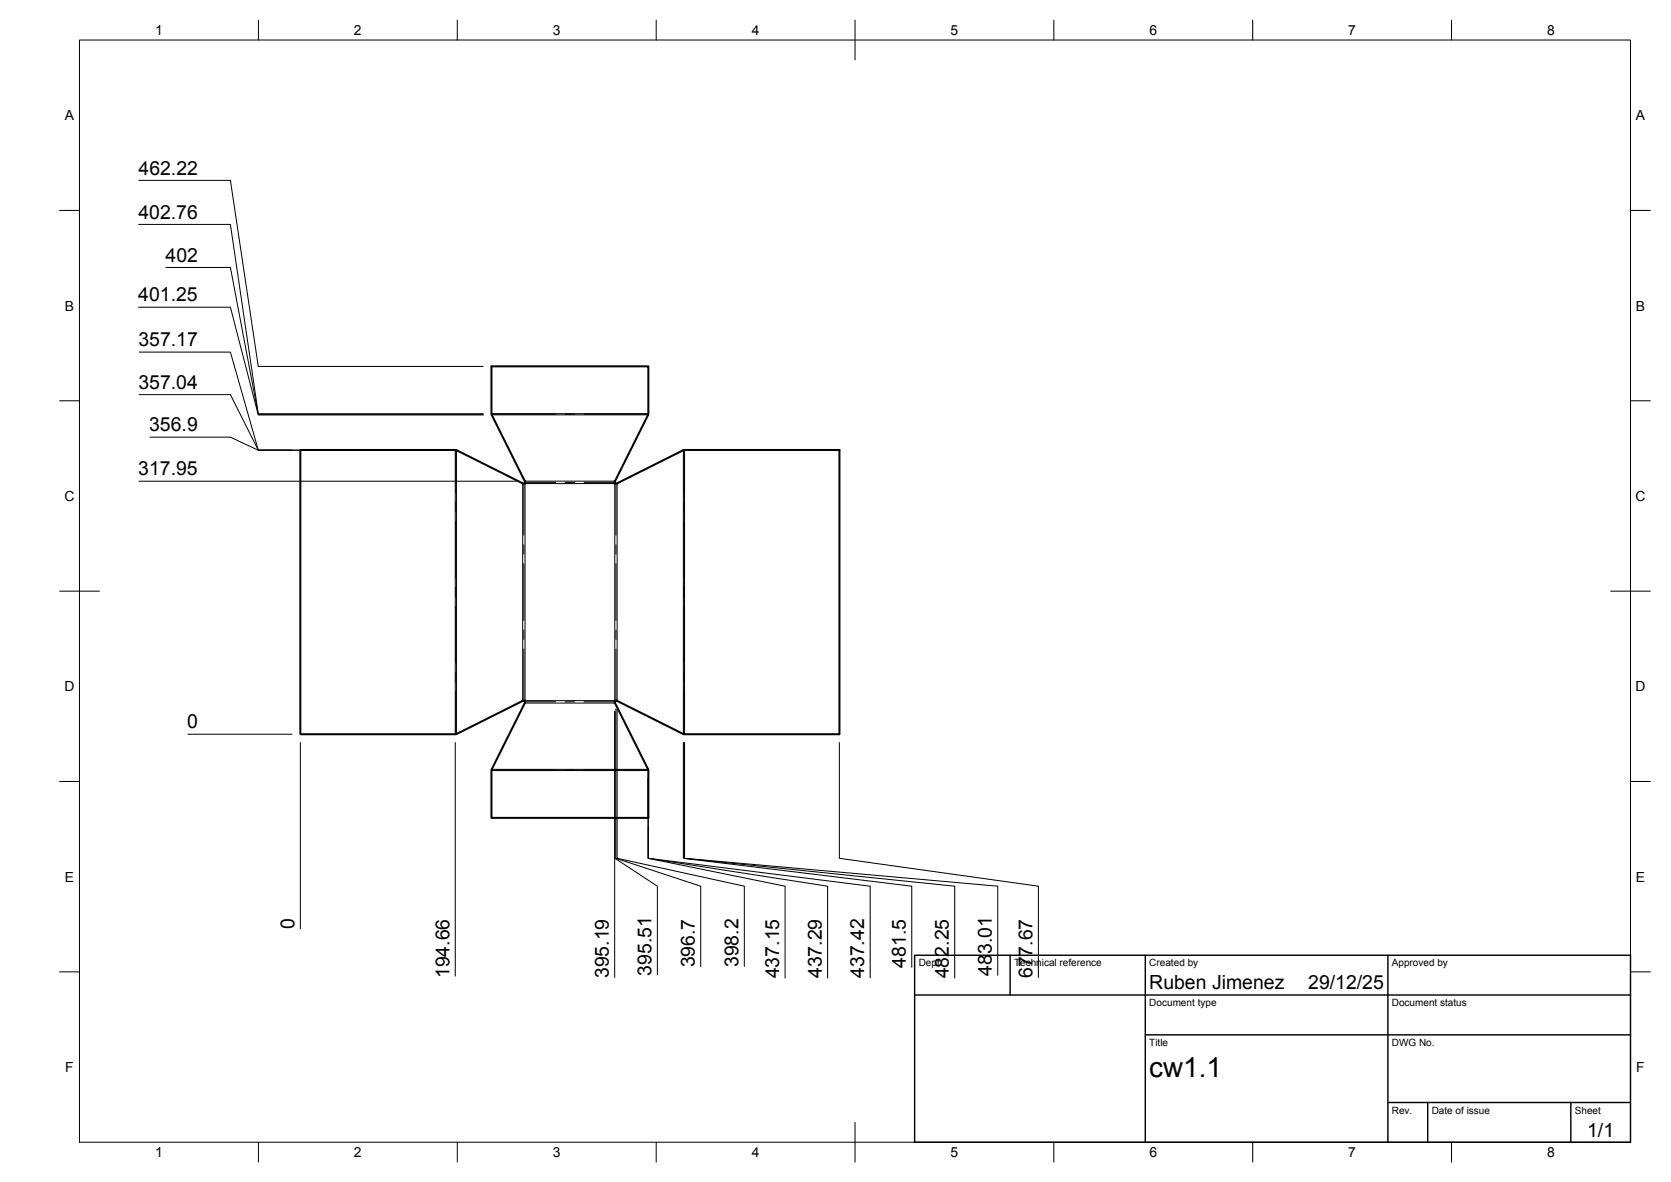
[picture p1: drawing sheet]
<svg xmlns="http://www.w3.org/2000/svg" width="420mm" height="297mm" viewBox="0 0 420 297" stroke-linecap="round" stroke-linejoin="round" font-family="sans-serif">
<!-- layer: Visible -->
<path d="M75.5 113.1h39.3l16.6 8.4h.6v-.6l-8.4-16.6v-12.2h39.4v12.2l-8.4 16.6v.6h.6l16.6-8.4h39.3v71.4h-39.3l-16.6-8.4h-.6v.6l8.4 16.6v12.2h-39.4v-12.2l8.4-16.6v-.6h-.6l-16.6 8.4h-39.3z" fill="none" stroke="#000" stroke-width=".51"/>
<!-- layer: Bend Center -->
<g fill="none" stroke="#000" stroke-width=".25">
<path d="M114.6 113.1v10.7M123.6 104.1h16.1M142.1 104.1h2.4M146.9 104.1h16.1M172 113.1v10.7M114.6 126.2v2.4M114.6 130.9v14.3M131.7 121.5v13M131.7 136.9v2.4M132 121.2h7.7M142.1 121.2h2.4M146.9 121.2h7.7"/>
<path d="M154.9 121.5v13M154.9 136.9v2.4M172 126.2v2.4M172 130.9v14.3M114.6 147.6v2.4M114.6 152.4v14.3M131.7 141.7v14.2M131.7 158.3v2.4M154.9 141.7v14.2M154.9 158.3v2.4M172 147.6v2.4M172 152.4v14.3"/>
<path d="M114.6 169v2.4M114.6 173.8v10.7M131.7 163.1v13M132 176.4h7.7M142.1 176.4h2.4M146.9 176.4h7.7M154.9 163.1v13M172 169v2.4M172 173.8v10.7M123.6 193.5h16.1M142.1 193.5h2.4M146.9 193.5h16.1"/>
</g>
<!-- layer: Visible Narrow -->
<g fill="none" stroke="#000" stroke-width=".25">
<path d="M114.5 113.1v71.4M114.8 113.1v71.4M123.6 104h39.4M123.6 104.3h39.4M171.8 113.1v71.4M172.1 113.1v71.4M131.4 121.5v54.6M132 121.5h22.6v54.6h-22.6zM132 120.9h22.6M155.2 121.5v54.6M132 176.7h22.6M123.6 193.6h39.4"/>
<path d="M123.6 193.3h39.4"/>
</g>
<!-- layer: BORDER -->
<g fill="none" stroke="#000" stroke-width=".25">
<path d="M20 10.1h390v276.9h-390zM65 5.1v5M115 5.1v5M165 5.1v5M215 5.1v10M265 5.1v5M315 5.1v5M365 5.1v5M15 52.9h5M410 52.9h5M15 100.7h5M410 100.7h5"/>
<path d="M15 148.6h10M405 148.6h10M15 196.4h5M410 196.4h5M15 244.2h5M410 244.2h5M65 287v5M115 287v5M165 287v5M215 282.1v9.9M265 287v5M315 287v5"/>
<path d="M365 287v5"/>
</g>
<!-- layer: TITLEBLOCK -->
<path d="M230 240.1h180v46.9h-180zM230 250h180M254 240.1v9.9M288 240.1v46.9M349 240.1v46.9M288 260.1h122M349 277.1h61M359 277.1v9.9M395 277.1v9.9" fill="none" stroke="#000" stroke-width=".36"/>
<!-- layer: FD_Dimensions -->
<g fill="none" stroke="#000" stroke-width=".25">
<path d="M34.9 56.4h23l7 47.6h56.6M34.9 45.3h23l7 46.8h56.6M34.8 77.2h23.1l7 27.1h56.6M41.7 67.2h16.2l7 36.9h56.6M35 88.5h22.9l7 24.6h8.5M35 99.2h22.9l7 13.9h47.6M37.7 109.9h20.2l7 3.2h47.8M35 120.9h94.9M154.6 178.8v66.8M154.6 178.8v36.9l10.7 7v22.2M154.9 178.2v37.5l21.3 7v20.2M155.2 178.2v37.5l32 7v20.2"/>
<path d="M47.2 184.5h26.2M75.5 186.6v46.8M114.5 186.6v58.7M163 195.4v20.3l34.4 7v23.1M163 195.6v20.1l45.1 7v23.1M171.8 186.6v29.1l57.5 7v20.4M172 186.6v29.1l68.1 7v23.1M172.1 186.6v29.1l78.8 7v22.4M211.1 186.6v29.1l50 7v22.9M163 207.6v8.1l55.8 7v23"/>
</g>
<text font-size="7" x="289" y="270.6">cw1.1</text>
<g font-size="4.9">
<text x="34.8" y="43.9">462.22</text>
<text x="34.8" y="54.9">402.76</text>
<text x="41.6" y="65.8">402</text>
<text x="34.8" y="75.7">401.25</text>
<text x="34.8" y="87">357.17</text>
<text x="34.8" y="97.7">357.04</text>
<text x="37.5" y="108.4">356.9</text>
<text x="34.8" y="119.5">317.95</text>
<text x="47.1" y="183.1">0</text>
<text x="74.1" y="233.6" transform="rotate(-90 74.1 233.6)">0</text>
<text x="113" y="245.8" transform="rotate(-90 113 245.8)">194.66</text>
<text x="153.1" y="245.8" transform="rotate(-90 153.1 245.8)">395.19</text>
<text x="163.8" y="245.2" transform="rotate(-90 163.8 245.2)">395.51</text>
<text x="174.7" y="243.1" transform="rotate(-90 174.7 243.1)">396.7</text>
<text x="185.7" y="243.1" transform="rotate(-90 185.7 243.1)">398.2</text>
<text x="195.9" y="245.9" transform="rotate(-90 195.9 245.9)">437.15</text>
<text x="206.6" y="245.8" transform="rotate(-90 206.6 245.8)">437.29</text>
<text x="217.3" y="245.8" transform="rotate(-90 217.3 245.8)">437.42</text>
<text x="227.8" y="243.1" transform="rotate(-90 227.8 243.1)">481.5</text>
<text x="238.6" y="245.9" transform="rotate(-90 238.6 245.9)">482.25</text>
<text x="249.4" y="245.2" transform="rotate(-90 249.4 245.2)">483.01</text>
<text x="259.6" y="245.8" transform="rotate(-90 259.6 245.8)">677.67</text>
<text x="289" y="248.5">Ruben Jimenez</text>
<text x="329" y="248.5">29/12/25</text>
<text x="399.1" y="285.7">1/1</text>
</g>
<g font-size="3.5">
<text x="39" y="8.8">1</text>
<text x="89" y="8.8">2</text>
<text x="139" y="8.8">3</text>
<text x="189" y="8.8">4</text>
<text x="239" y="8.8">5</text>
<text x="289" y="8.8">6</text>
<text x="339" y="8.8">7</text>
<text x="389" y="8.8">8</text>
<text x="16.3" y="30.2">A</text>
<text x="411.3" y="30.2">A</text>
<text x="16.3" y="78">B</text>
<text x="411.3" y="78">B</text>
<text x="16.2" y="125.9">C</text>
<text x="411.2" y="125.9">C</text>
<text x="16.2" y="173.7">D</text>
<text x="411.2" y="173.7">D</text>
<text x="16.3" y="221.6">E</text>
<text x="411.3" y="221.6">E</text>
<text x="16.4" y="269.4">F</text>
<text x="411.4" y="269.4">F</text>
<text x="39" y="290.8">1</text>
<text x="89" y="290.8">2</text>
<text x="139" y="290.8">3</text>
<text x="189" y="290.8">4</text>
<text x="239" y="290.8">5</text>
<text x="289" y="290.8">6</text>
<text x="339" y="290.8">7</text>
<text x="389" y="290.8">8</text>
</g>
<g font-size="2.5">
<text x="231" y="242.9">Dept.</text>
<text x="255" y="242.9">Technical reference</text>
<text x="289" y="242.9">Created by</text>
<text x="350" y="242.9">Approved by</text>
<text x="289" y="252.8">Document type</text>
<text x="350" y="252.8">Document status</text>
<text x="289" y="262.9">Title</text>
<text x="350" y="262.9">DWG No.</text>
<text x="350" y="279.9">Rev.</text>
<text x="360" y="279.9">Date of issue</text>
<text x="396" y="279.9">Sheet</text>
</g>
</svg>
